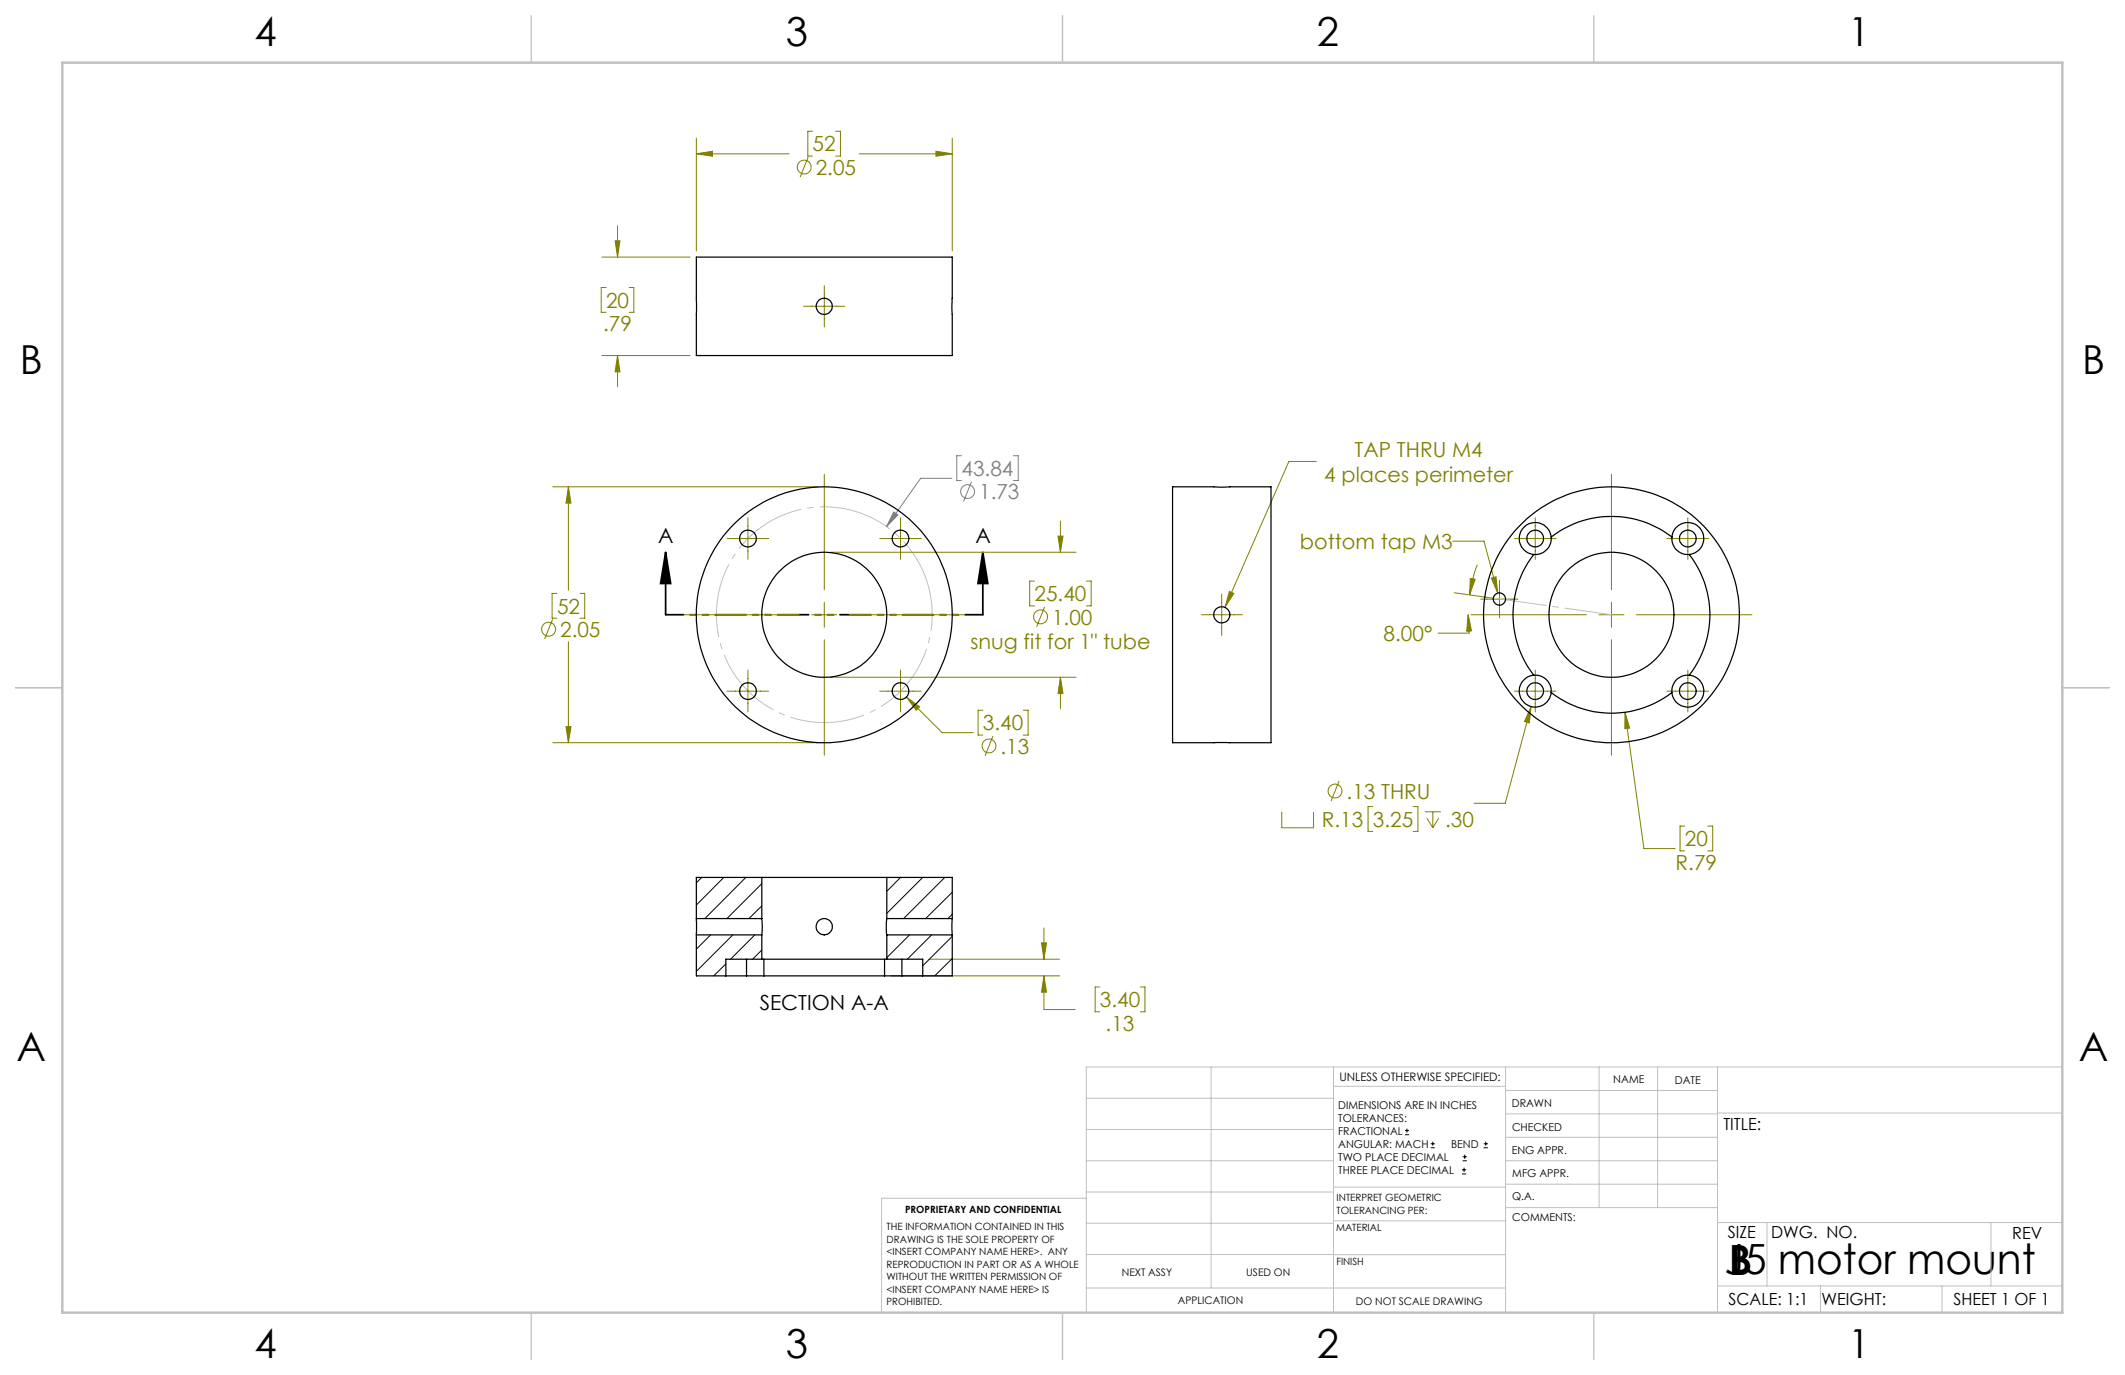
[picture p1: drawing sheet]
<svg xmlns="http://www.w3.org/2000/svg" width="432mm" height="279mm" viewBox="0 0 432 279" stroke-linecap="round" stroke-linejoin="round" font-family="sans-serif">
<g fill="none" stroke="#808000" stroke-width=".2">
<path d="M141.5 31.3l3.3-.6v1.1zM141.5 28.1v22.9M141.5 31.3h18.8M164.2 31.9l-1.6 4.1M165.1 26.7h-1v5h1M169.8 26.7h1v5h-1M174.6 31.3h18.9M190.2 30.7l3.3 .6-3.3 .5zM193.5 28.1v22.9M122.3 52.2h17.9M123.2 58.4h-1v5.1h1M125 48.9h1l-.5 3.3z"/>
<path d="M125.5 45.9v6.3M127.8 58.4h1v5.1h-1M167.5 58.1v8.3M122.3 72.2h17.9M125.5 72.2v6.4M125.5 72.2l.5 3.4h-1zM163.3 62.2h8.4M112.3 98.9h53.9M115.5 98.9v21M115.5 98.9l.5 3.3h-1zM167.5 96.4v23.4M267.5 93.8h-5.6l-13 29.6"/>
<path d="M327.4 96.4v23.4M147.7 109.4h8.5M152 105.2v8.5M168.8 112.2h49.9M178.8 109.4h8.4M183 105.2v8.5M210.2 118.1h-1v5h1M215 108.9h1l-.5 3.3zM215.5 105.9v6.3M220.8 118.1h.9v5h-.9M295.2 110h6.4l2.7 10.5M298.8 117.5l1 .2-1.2 3.2z"/>
<path d="M300.2 114.8a28.4 28.4 0 0 0-1.6 6.1M303 117.5l1-.3 .3 3.3zM304.7 117.9v7.6M307.7 109.4h8.5M312 105.2v8.5M338.7 109.4h8.5M343 105.2v8.5M112.3 125.8l-1.6 4.1M113.2 120.6h-1v5h1M115.5 130.4v20.5M117.9 120.6h.9v5h-.9M139 124.9h23.4"/>
<path d="M152 136.2v8.5M165 124.9h5M167.5 122.4v5.1M167.5 130v23.5M168.8 137.6h49.9M172.6 124.9h23.4M183 136.2v8.5M212.3 123.3l-1.7 4.1M215.5 137.6l.5 3.3h-1zM215.5 137.6v6.4M244.1 124.9h8.3M248.2 120.7v8.4"/>
<path d="M249.8 120.2l.9 .4-1.8 2.8zM295.5 120.4l7.9 1.2M298.3 124.9l.7 3.3-1 .1zM298.3 124.9l.3 3.8h-6.4M298.9 124.9h23.5M300.9 121.7h7.6M312 136.2v8.5M324.9 124.9h5.1M327.4 122.4v5.1M327.4 130v23.5M332.5 124.9h23.5M343 136.2v8.5"/>
<path d="M112.3 150.9h53.9M115 147.6h1l-.5 3.3zM147.7 140.4h8.5M178.8 140.4h8.4M184.2 141.6l2.7 2-.7 .7zM184.2 141.6l7.3 7.3h6.3M199.7 144.3h-.9v5.1h.9M201.8 149.6l-1.6 4M207.9 144.3h1v5.1h-1M272.1 158.7l-1.6 4.1M307.7 140.4h8.5M311.1 143.6l-5.2 19.6h-6.4"/>
<path d="M311.1 143.6l-.3 3.3-1-.3zM330.2 144.7l1 3.3-1 .1zM330.2 144.7l3.8 27.7h6.4M338.7 140.4h8.5M260.5 165v3.2h6.4v-3.2M278.9 163.9h-.9v5h.9M287.2 163.9h.9v5h-.9M289.5 165h3.3M289.9 166.3l1.2 1.9M291.1 165v3.2M292.3 166.3l-1.2 1.9M342.3 167.9h-.9v5h.9"/>
<path d="M347 167.9h1v5h-1M181 198.3h34.3M188.8 194.9h26.5M211.6 191.6h1.1l-.6 3.3zM212.1 198.3v6.8h6.4M212.1 188.6v6.3M212.1 198.3l.6 3.3h-1.1zM223.5 200.6h-1v5h1M231.7 200.6h1v5h-1"/>
<circle cx="163.4" cy="33.9" r="1.4"/>
<circle cx="111.5" cy="127.9" r="1.41"/>
<circle cx="211.4" cy="125.3" r="1.42"/>
<circle cx="201" cy="151.6" r="1.42"/>
<circle cx="271.3" cy="160.7" r="1.41"/>
</g>
<g fill="none" stroke="#808080" stroke-width=".2">
<path d="M193.4 97.2h-6.3l-7 9.8M195.4 92.6h-1v5h1M197.4 97.9l-1.6 4M205.9 92.6h1v5h-1M181.6 104l.9 .6-2.4 2.4z"/>
<circle cx="196.6" cy="99.9" r="1.4"/>
</g>
<g fill="none" stroke="#000" stroke-width=".2">
<path d="M285.5 230.6h.8M285.5 229.7h.8M285.9 229.3v.9M290.7 233.2h.8M290.7 232.4h.8M291.1 232v.8M297.1 238.5h.8M297.1 237.7h.8M297.2 235.9h.9M297.2 235.1h.9M297.5 237.3v.8M297.6 234.6v.9"/>
<path d="M301.5 233.2h.8M301.5 232.4h.8M301.9 232v.8"/>
</g>
<path d="M135.3 112.2l1 6.4h-2.1zM135.3 112.2v12.7M199.7 112.2l1 6.4h-2zM199.7 112.2v12.7" fill="none" stroke="#000" stroke-width=".35"/>
<path d="M188.5 118.5a21.9 21.9 0 0 0-36.7-8.9 21.9 21.9 0 0 0 9.9 36.4 21.9 21.9 0 0 0 27.1-26.2l-.3-1.3" fill="none" stroke="#c0c0c0" stroke-width=".2" stroke-dasharray="15.2 1.3 1.3 1.3" stroke-dashoffset="5.4" stroke-linecap="butt"/>
<path d="M199.7 124.9h-64.4" fill="none" stroke="#000" stroke-width=".35" stroke-dasharray="6.3 1.3 1.3 1.3 1.3 1.3" stroke-dashoffset="2.7"/>
<path d="M327.5 124.9l-22.8-3.2" fill="none" stroke="#c0c0c0" stroke-width=".2" stroke-dasharray="15.2 1.3 1.3 1.3" stroke-dashoffset="5.6"/>
<g fill="none" stroke="#c0c0c0" stroke-width=".2">
<path d="M246.1 216.8v44.9M271 216.8v49.9M305.9 216.8v49.9M324.9 216.8v28.6M336.8 216.8v28.6M349 216.8v49.9M419.1 216.8h-198.4v49.9M220.7 235.9h50.3M220.7 229.5h50.3M220.7 223.2h50.3M271 220.7h34.9M305.9 231.1h43.1"/>
<path d="M305.9 226.3h43.1M305.9 221.6h43.1M305.9 235.9h43.1M349 226.2h70.1M220.7 248.6h50.3M220.7 242.2h50.3M220.7 254.9h50.3M220.7 243.5h-41.6v23.2M271 255h34.9M271 248.1h35M271 241.2h35M305.9 240.6h43.1"/>
<path d="M306 245.4h43M349 248.4h70.1M359.1 248.4v12.9M404.6 248.4v12.9M220.7 261.7h85.2M349 261.3h70.1M369.9 261.3v5.4M394.6 261.3v5.4"/>
</g>
<path d="M108 3.2v9.5M215.9 3.2v9.5M323.8 3.2v9.5M3.1 139.7h9.6M419.1 139.7h9.5M108 266.7v9.6M215.9 266.7v9.6M323.8 266.7v9.6" fill="none" stroke="#c0c0c0" stroke-width=".25"/>
<path d="M12.7 12.7h406.4v254h-406.4z" fill="none" stroke="#c0c0c0" stroke-width=".5"/>
<path d="M199.7 112.2l1 6.4h-2zM135.3 112.2l1 6.4h-2.1z" fill="#000"/>
<path d="M298.8 117.5l1 .2-1.2 3.2zM298.3 124.9l.7 3.3-1 .1z" fill="#808000"/>
<path d="M181.6 104l.9 .6-2.4 2.4z" fill="#808080"/>
<path d="M115.5 98.9l.5 3.3h-1zM115 147.6h1l-.5 3.3zM215 108.9h1l-.5 3.3zM215.5 137.6l.5 3.3h-1zM184.2 141.6l2 2.7 .7-.7zM190.2 30.7l3.3 .6-3.3 .5zM141.5 31.3l3.3-.6v1.1zM125 48.9h1l-.5 3.3zM125.5 72.2l.5 3.4h-1zM249.8 120.2l-.9 3.2 1.8-2.8zM211.6 191.6h1.1l-.6 3.3zM212.1 198.3l.6 3.3h-1.1zM303 117.5l1.3 3-.3-3.3zM311.1 143.6l-1.3 3 1 .3zM330.2 144.7v3.4l1-.1z" fill="#808000"/>
<g fill="none" stroke="#000" stroke-width=".25">
<path d="M141.5 52.2h52v20h-52zM238.3 98.9h20v52h-20zM311.6 112.7a20 20 0 0 0 0 24.5M315.2 109.1a20.1 20.1 0 0 1 24.5 0M315.2 109.1a3.3 3.3 0 0 0-3.3-2.9 3.3 3.3 0 0 0-3.2 3.1 3.3 3.3 0 0 0 2.9 3.4M315.2 109.1a3.3 3.3 0 0 1-3.6 3.6M339.7 109.1a3.2 3.2 0 0 1 3.4-2.9 3.2 3.2 0 0 1 3.1 3.2 3.2 3.2 0 0 1-2.9 3.3M339.7 109.1a3.2 3.2 0 0 0 3.6 3.6M343.3 112.7a20 20 0 0 1 0 24.5M311.6 137.2a3.2 3.2 0 0 0-2.9 3.3 3.2 3.2 0 0 0 3.2 3.2 3.2 3.2 0 0 0 3.3-3M311.6 137.2a3.3 3.3 0 0 1 3.6 3.5M343.3 137.2a3.2 3.2 0 0 1 2.9 3.3 3.2 3.2 0 0 1-3.1 3.2 3.2 3.2 0 0 1-3.4-3"/>
<path d="M343.3 137.2a3.2 3.2 0 0 0-3.6 3.5M315.2 140.7a20 20 0 0 0 24.5 0M154.8 178.3h25.4M154.8 178.3h-13.3v8.4M154.8 178.3v8.4M180.2 178.3h13.3v8.4M180.2 178.3v8.4M141.5 186.7v3.3M141.5 190v8.3h6M141.5 186.7h13.3M141.5 190h13.3M147.5 198.3h4.2"/>
<path d="M151.7 198.3h3.5M151.7 194.9v3.4M154.8 186.7l.1 1.5-.1 1.8M154.8 194.9h25.4M154.8 190v4.9M154.8 194.9h-7.3v3.4M155.2 198.3h24.5M155.2 194.9v3.4M179.7 198.3h3.6M179.7 194.9v3.4M180.2 186.7l-.1 .9 .1 2.4M180.2 190v4.9"/>
<path d="M180.2 186.7h13.3M180.2 190h13.3M180.2 194.9h7.3v3.4M183.3 198.3h4.2M183.3 194.9v3.4M193.5 186.7v3.3M193.5 190v8.3h-6"/>
<circle cx="167.5" cy="62.2" r="1.64"/>
<circle cx="152" cy="109.4" r="1.7"/>
<circle cx="183" cy="109.4" r="1.7"/>
<circle cx="312" cy="109.4" r="1.7"/>
<circle cx="343" cy="109.4" r="1.7"/>
<circle cx="167.5" cy="124.9" r="12.7"/>
<circle cx="167.5" cy="124.9" r="26"/>
<circle cx="248.3" cy="124.9" r="1.65"/>
<circle cx="304.7" cy="121.7" r="1.24"/>
<circle cx="327.4" cy="124.9" r="26"/>
<circle cx="327.5" cy="124.9" r="12.7"/>
<circle cx="152" cy="140.4" r="1.71"/>
<circle cx="183" cy="140.4" r="1.71"/>
<circle cx="311.9" cy="140.4" r="1.71"/>
<circle cx="343" cy="140.4" r="1.71"/>
<circle cx="167.5" cy="188.3" r="1.66"/>
</g>
<g fill="none" stroke="#000" stroke-width=".2">
<path d="M142.6 178.3l-1.1 1.1M147.1 178.3l-5.6 5.6M151.6 178.3l-8.4 8.4M154.8 179.6l-7.1 7.1M183 178.3l-2.8 2.8M187.5 178.3l-7.3 7.3M192 178.3l-8.4 8.4M144.4 190l-2.9 2.9M147.5 195.9l-2.5 2.4M148.9 190l-7.4 7.4M153.4 190l-5 4.9M154.8 184.1l-2.6 2.6"/>
<path d="M154.8 193l-1.9 1.9M180.3 190l-.1 .1M184.8 190l-4.6 4.6M189.3 190l-4.9 4.9M193.5 181.3l-5.4 5.4M193.5 185.8l-.9 .9M193.5 190.3l-6 6M193.5 194.8l-3.6 3.5"/>
</g>
<g font-size="8.5">
<text x="350.4" y="258.9">J5 motor mount</text>
<text x="351.3" y="259">B</text>
</g>
<g font-size="8.1">
<text x="51.7" y="9.3">4</text>
<text x="159.7" y="9.3">3</text>
<text x="267.6" y="9.3">2</text>
<text x="375.6" y="9.3">1</text>
<text x="4" y="76">B</text>
<text x="423.1" y="76">B</text>
<text x="3.3" y="215.7">A</text>
<text x="422.4" y="215.7">A</text>
<text x="51.7" y="276">4</text>
<text x="159.7" y="276">3</text>
<text x="267.6" y="276">2</text>
<text x="375.6" y="276">1</text>
</g>
<g font-size="4.2" fill="#808000">
<text x="165.1" y="30.8">52</text>
<text x="165.8" y="35.5">2.05</text>
<text x="123.2" y="62.5">20</text>
<text x="122.6" y="67.3">.79</text>
<text x="275.2" y="92.8">TAP THRU M4</text>
<text x="269.1" y="97.9">4 places perimeter</text>
<text x="264.2" y="111.6">bottom tap M3</text>
<text x="113.2" y="124.7">52</text>
<text x="210.2" y="122.2">25.40</text>
<text x="113.8" y="129.4">2.05</text>
<text x="197.2" y="132">snug fit for 1&quot; tube</text>
<text x="213.8" y="126.9">1.00</text>
<text x="281.2" y="130.2">8.00°</text>
<text x="199.7" y="148.4">3.40</text>
<text x="203.3" y="153.2">.13</text>
<text x="273.6" y="162.3">.13 THRU</text>
<text x="268.6" y="168">R.13</text>
<text x="279" y="168">3.25</text>
<text x="293.6" y="168">.30</text>
<text x="342.4" y="172">20</text>
<text x="340.5" y="176.7">R.79</text>
<text x="223.5" y="204.7">3.40</text>
<text x="224.7" y="209.4">.13</text>
</g>
<g font-size="4.2" fill="#808080">
<text x="195.4" y="96.7">43.84</text>
<text x="199" y="101.5">1.73</text>
</g>
<g font-size="4.2">
<text x="133.8" y="110.4">A</text>
<text x="198.2" y="110.4">A</text>
<text x="154.4" y="205.1">SECTION A-A</text>
</g>
<g font-size="3.4">
<text x="350.2" y="229.5">TITLE:</text>
<text x="351.1" y="251.6">SIZE</text>
<text x="359.9" y="251.6">DWG. NO.</text>
<text x="408.9" y="251.7">REV</text>
<text x="351.2" y="265.2">SCALE: 1:1</text>
<text x="370.1" y="265.3">WEIGHT:</text>
<text x="396.9" y="265.2">SHEET 1 OF 1</text>
</g>
<text font-size="2.4" x="272.2" y="219.7">UNLESS OTHERWISE SPECIFIED:</text>
<g font-size="2.2">
<text x="327.8" y="220.1">NAME</text>
<text x="340.3" y="220.2">DATE</text>
<text x="271.9" y="225.3">DIMENSIONS ARE IN INCHES</text>
<text x="271.9" y="227.9">TOLERANCES:</text>
<text x="307.2" y="224.9">DRAWN</text>
<text x="271.9" y="230.6">FRACTIONAL</text>
<text x="271.9" y="233.2">ANGULAR: MACH</text>
<text x="294.9" y="233.2">BEND</text>
<text x="307.3" y="229.8">CHECKED</text>
<text x="271.9" y="235.9">TWO PLACE DECIMAL</text>
<text x="271.9" y="238.5">THREE PLACE DECIMAL</text>
<text x="307.2" y="234.5">ENG APPR.</text>
<text x="307.3" y="239.2">MFG APPR.</text>
<text x="307.3" y="243.9">Q.A.</text>
<text x="307.3" y="248.1">COMMENTS:</text>
</g>
<g font-size="2.1">
<text x="227.9" y="259.2">NEXT ASSY</text>
<text x="253.3" y="259.2">USED ON</text>
<text x="239.3" y="265">APPLICATION</text>
<text x="275.5" y="265.1">DO NOT SCALE DRAWING</text>
</g>
<g font-size="2">
<text x="271.6" y="244.1">INTERPRET GEOMETRIC</text>
<text x="180.2" y="250">THE INFORMATION CONTAINED IN THIS</text>
<text x="183.9" y="246.4">PROPRIETARY AND CONFIDENTIAL</text>
<text x="271.5" y="250.2">MATERIAL</text>
<text x="271.6" y="246.6">TOLERANCING PER:</text>
<text x="180.2" y="252.5">DRAWING IS THE SOLE PROPERTY OF</text>
<text x="180.2" y="255.1">&lt;INSERT COMPANY NAME HERE&gt;. ANY</text>
<text x="180.2" y="257.6">REPRODUCTION IN PART OR AS A WHOLE</text>
<text x="271.5" y="257">FINISH</text>
<text x="180.2" y="260.1">WITHOUT THE WRITTEN PERMISSION OF</text>
<text x="180.2" y="262.6">&lt;INSERT COMPANY NAME HERE&gt; IS</text>
<text x="180.2" y="265.2">PROHIBITED.</text>
</g>
</svg>
